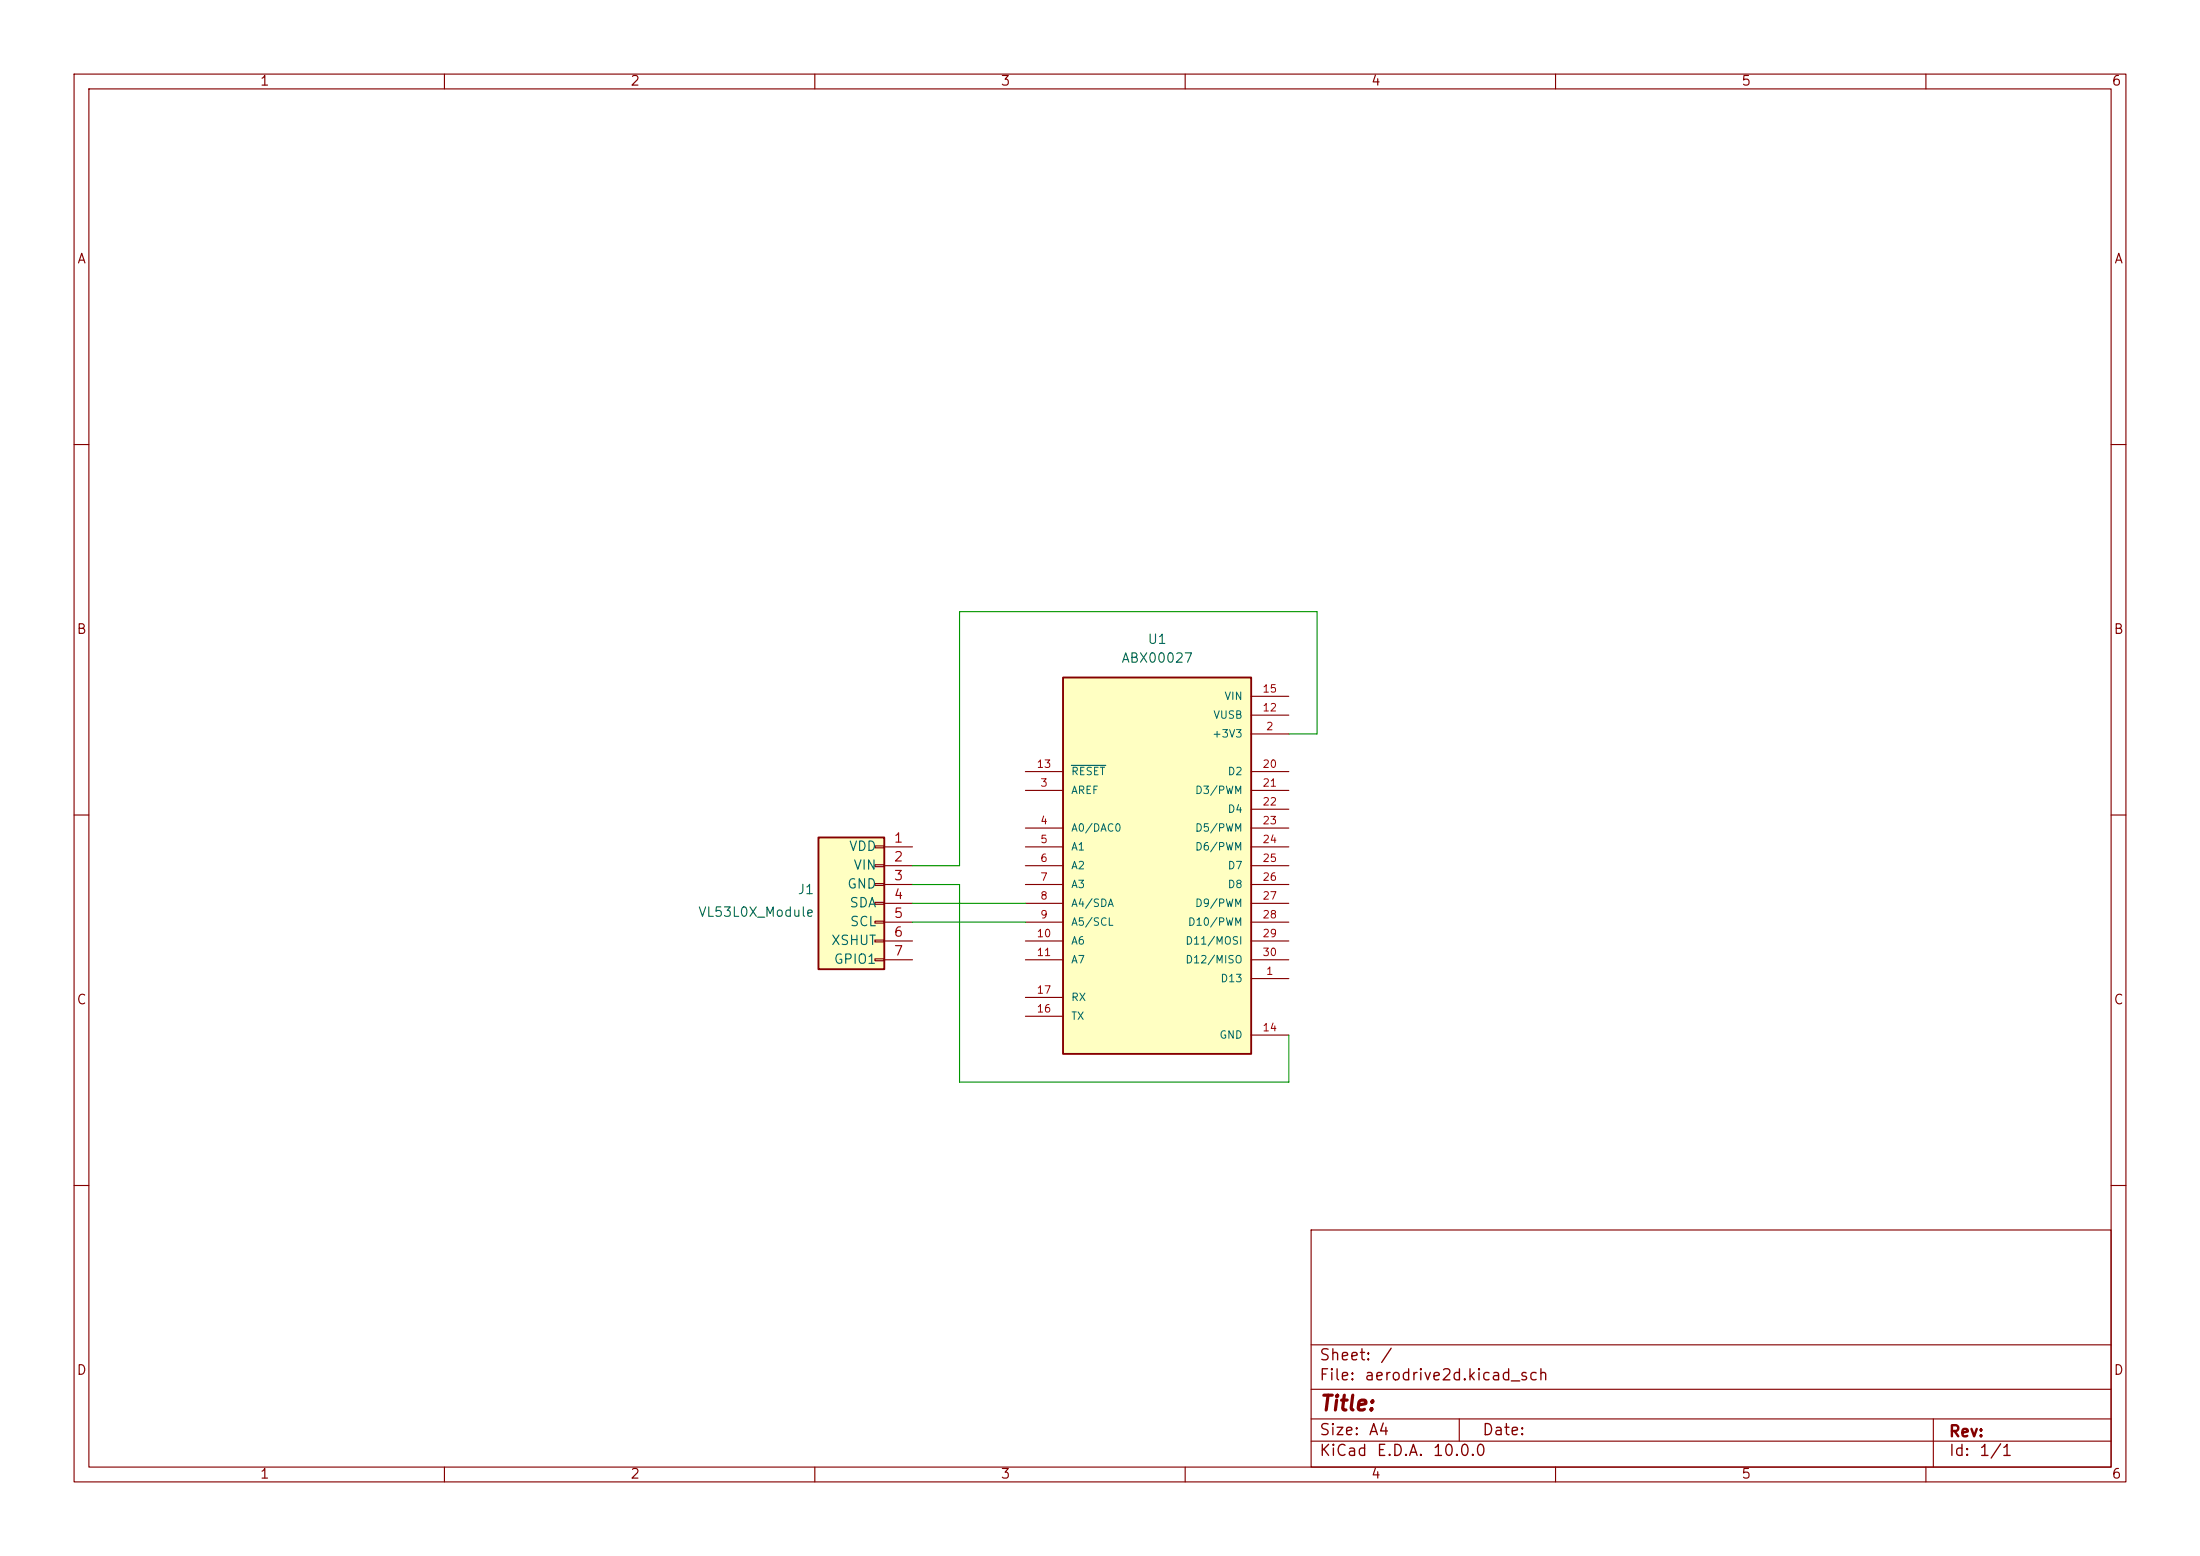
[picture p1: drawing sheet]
(kicad_sch
 (version 20260306)
 (generator "eeschema")
 (generator_version "10.0")
 (paper "A4")
 (lib_symbols
  (symbol "Connector_Generic:Conn_01x07"
   (pin_names
    (offset 1.016)) (exclude_from_sim no) (in_bom yes) (on_board yes)
   (in_pos_files yes)
   (duplicate_pin_numbers_are_jumpers no)
   (property "Reference" "J1" (at 8.128 1.778 0) (show_name no) (do_not_autoplace no) (effects (font (size 1.27 1.27)) (justify left)))
   (property "Value" "VL53L0X_Module" (at 8.128 -1.27 0) (show_name no) (do_not_autoplace no) (effects (font (size 1.27 1.27)) (justify left)))
   (property "Footprint" "" (at 0 0 0) (show_name no) (do_not_autoplace no) (hide yes) (effects (font (size 1.27 1.27))))
   (property "Datasheet" "" (at 0 0 0) (show_name no) (do_not_autoplace no) (hide yes) (effects (font (size 1.27 1.27))))
   (property "Description" "Generic connector, single row, 01x07, script generated (kicad-library-utils/schlib/autogen/connector/)" (at 0 0 0) (show_name no) (do_not_autoplace no) (hide yes) (effects (font (size 1.27 1.27))))
   (symbol "Conn_01x07_1_1"
    (rectangle (start -1.27 8.89) (end 7.62 -8.89) (stroke (width 0.254) (type solid)) (fill (type background)))
    (rectangle (start -1.27 7.747) (end 0 7.493) (stroke (width 0.1524) (type default)) (fill (type none)))
    (rectangle (start -1.27 5.207) (end 0 4.953) (stroke (width 0.1524) (type default)) (fill (type none)))
    (rectangle (start -1.27 2.667) (end 0 2.413) (stroke (width 0.1524) (type default)) (fill (type none)))
    (rectangle (start -1.27 0.127) (end 0 -0.127) (stroke (width 0.1524) (type default)) (fill (type none)))
    (rectangle (start -1.27 -2.413) (end 0 -2.667) (stroke (width 0.1524) (type default)) (fill (type none)))
    (rectangle (start -1.27 -4.953) (end 0 -5.207) (stroke (width 0.1524) (type default)) (fill (type none)))
    (rectangle (start -1.27 -7.493) (end 0 -7.747) (stroke (width 0.1524) (type default)) (fill (type none)))
    (pin passive line (at -5.08 7.62 0) (length 3.81) (name "VDD" (effects (font (size 1.27 1.27)))) (number "1" (effects (font (size 1.27 1.27)))))
    (pin passive line (at -5.08 5.08 0) (length 3.81) (name "VIN" (effects (font (size 1.27 1.27)))) (number "2" (effects (font (size 1.27 1.27)))))
    (pin passive line (at -5.08 2.54 0) (length 3.81) (name "GND" (effects (font (size 1.27 1.27)))) (number "3" (effects (font (size 1.27 1.27)))))
    (pin passive line (at -5.08 0 0) (length 3.81) (name "SDA" (effects (font (size 1.27 1.27)))) (number "4" (effects (font (size 1.27 1.27)))))
    (pin passive line (at -5.08 -2.54 0) (length 3.81) (name "SCL" (effects (font (size 1.27 1.27)))) (number "5" (effects (font (size 1.27 1.27)))))
    (pin passive line (at -5.08 -5.08 0) (length 3.81) (name "XSHUT" (effects (font (size 1.27 1.27)))) (number "6" (effects (font (size 1.27 1.27)))))
    (pin passive line (at -5.08 -7.62 0) (length 3.81) (name "GPIO1" (effects (font (size 1.27 1.27)))) (number "7" (effects (font (size 1.27 1.27))))))
   (embedded_fonts no))
  (symbol "arduino_nano_33_iot:ABX00027"
   (pin_names
    (offset 1.016)) (exclude_from_sim no) (in_bom yes) (on_board yes)
   (in_pos_files yes)
   (duplicate_pin_numbers_are_jumpers no)
   (property "Reference" "U" (at -12.7 26.67 0) (show_name no) (do_not_autoplace no) (effects (font (size 1.27 1.27)) (justify left bottom)))
   (property "Value" "ABX00027" (at -12.7 -26.67 0) (show_name no) (do_not_autoplace no) (effects (font (size 1.27 1.27)) (justify left top)))
   (property "Footprint" "ABX00027:MODULE_ABX00027" (at 0 0 0) (show_name no) (do_not_autoplace no) (hide yes) (effects (font (size 1.27 1.27)) (justify bottom)))
   (property "Datasheet" "" (at 0 0 0) (show_name no) (do_not_autoplace no) (hide yes) (effects (font (size 1.27 1.27))))
   (property "Description" "An IoT connected IMU sensor in the Nano form factor." (at 0 0 0) (show_name no) (do_not_autoplace no) (hide yes) (effects (font (size 1.27 1.27)) (justify bottom)))
   (property "MF" "Arduino" (at 0 0 0) (show_name no) (do_not_autoplace no) (hide yes) (effects (font (size 1.27 1.27)) (justify bottom)))
   (property "PACKAGE" "None" (at 0 0 0) (show_name no) (do_not_autoplace no) (hide yes) (effects (font (size 1.27 1.27)) (justify bottom)))
   (property "PRICE" "None" (at 0 0 0) (show_name no) (do_not_autoplace no) (hide yes) (effects (font (size 1.27 1.27)) (justify bottom)))
   (property "Package" "None" (at 0 0 0) (show_name no) (do_not_autoplace no) (hide yes) (effects (font (size 1.27 1.27)) (justify bottom)))
   (property "Check_prices" "https://www.snapeda.com/parts/Arduino%20Nano%2033%20IoT/Arduino/view-part/?ref=eda" (at 0 0 0) (show_name no) (do_not_autoplace no) (hide yes) (effects (font (size 1.27 1.27)) (justify bottom)))
   (property "Price" "None" (at 0 0 0) (show_name no) (do_not_autoplace no) (hide yes) (effects (font (size 1.27 1.27)) (justify bottom)))
   (property "SnapEDA_Link" "https://www.snapeda.com/parts/Arduino%20Nano%2033%20IoT/Arduino/view-part/?ref=snap" (at 0 0 0) (show_name no) (do_not_autoplace no) (hide yes) (effects (font (size 1.27 1.27)) (justify bottom)))
   (property "MP" "Arduino Nano 33 IoT" (at 0 0 0) (show_name no) (do_not_autoplace no) (hide yes) (effects (font (size 1.27 1.27)) (justify bottom)))
   (property "DIGIKEY-PURCHASE-URL" "https://snapeda.com/shop?store=DigiKey&id=3949339" (at 0 0 0) (show_name no) (do_not_autoplace no) (hide yes) (effects (font (size 1.27 1.27)) (justify bottom)))
   (property "Availability" "In Stock" (at 0 0 0) (show_name no) (do_not_autoplace no) (hide yes) (effects (font (size 1.27 1.27)) (justify bottom)))
   (property "AVAILABILITY" "Unavailable" (at 0 0 0) (show_name no) (do_not_autoplace no) (hide yes) (effects (font (size 1.27 1.27)) (justify bottom)))
   (symbol "ABX00027_0_0"
    (rectangle (start -12.7 -25.4) (end 12.7 25.4) (stroke (width 0.254) (type default)) (fill (type background)))
    (pin bidirectional line (at 17.78 -15.24 180) (length 5.08) (name "D13" (effects (font (size 1.016 1.016)))) (number "1" (effects (font (size 1.016 1.016)))))
    (pin power_in line (at 17.78 17.78 180) (length 5.08) (name "+3V3" (effects (font (size 1.016 1.016)))) (number "2" (effects (font (size 1.016 1.016)))))
    (pin input line (at -17.78 10.16 0) (length 5.08) (name "AREF" (effects (font (size 1.016 1.016)))) (number "3" (effects (font (size 1.016 1.016)))))
    (pin bidirectional line (at -17.78 5.08 0) (length 5.08) (name "A0/DAC0" (effects (font (size 1.016 1.016)))) (number "4" (effects (font (size 1.016 1.016)))))
    (pin input line (at -17.78 2.54 0) (length 5.08) (name "A1" (effects (font (size 1.016 1.016)))) (number "5" (effects (font (size 1.016 1.016)))))
    (pin input line (at -17.78 0 0) (length 5.08) (name "A2" (effects (font (size 1.016 1.016)))) (number "6" (effects (font (size 1.016 1.016)))))
    (pin input line (at -17.78 -2.54 0) (length 5.08) (name "A3" (effects (font (size 1.016 1.016)))) (number "7" (effects (font (size 1.016 1.016)))))
    (pin input line (at -17.78 -5.08 0) (length 5.08) (name "A4/SDA" (effects (font (size 1.016 1.016)))) (number "8" (effects (font (size 1.016 1.016)))))
    (pin input line (at -17.78 -7.62 0) (length 5.08) (name "A5/SCL" (effects (font (size 1.016 1.016)))) (number "9" (effects (font (size 1.016 1.016)))))
    (pin input line (at -17.78 -10.16 0) (length 5.08) (name "A6" (effects (font (size 1.016 1.016)))) (number "10" (effects (font (size 1.016 1.016)))))
    (pin input line (at -17.78 -12.7 0) (length 5.08) (name "A7" (effects (font (size 1.016 1.016)))) (number "11" (effects (font (size 1.016 1.016)))))
    (pin power_in line (at 17.78 20.32 180) (length 5.08) (name "VUSB" (effects (font (size 1.016 1.016)))) (number "12" (effects (font (size 1.016 1.016)))))
    (pin input line (at -17.78 12.7 0) (length 5.08) (name "~{RESET}" (effects (font (size 1.016 1.016)))) (number "13" (effects (font (size 1.016 1.016)))))
    (pin power_in line (at 17.78 -22.86 180) (length 5.08) (name "GND" (effects (font (size 1.016 1.016)))) (number "14" (effects (font (size 1.016 1.016)))))
    (pin power_in line (at 17.78 22.86 180) (length 5.08) (name "VIN" (effects (font (size 1.016 1.016)))) (number "15" (effects (font (size 1.016 1.016)))))
    (pin bidirectional line (at -17.78 -20.32 0) (length 5.08) (name "TX" (effects (font (size 1.016 1.016)))) (number "16" (effects (font (size 1.016 1.016)))))
    (pin bidirectional line (at -17.78 -17.78 0) (length 5.08) (name "RX" (effects (font (size 1.016 1.016)))) (number "17" (effects (font (size 1.016 1.016)))))
    (pin input line (at -17.78 12.7 0) (length 5.08) (hide yes) (name "~{RESET}" (effects (font (size 1.016 1.016)))) (number "18" (effects (font (size 1.016 1.016)))))
    (pin power_in line (at 17.78 -22.86 180) (length 5.08) (hide yes) (name "GND" (effects (font (size 1.016 1.016)))) (number "19" (effects (font (size 1.016 1.016)))))
    (pin bidirectional line (at 17.78 12.7 180) (length 5.08) (name "D2" (effects (font (size 1.016 1.016)))) (number "20" (effects (font (size 1.016 1.016)))))
    (pin bidirectional line (at 17.78 10.16 180) (length 5.08) (name "D3/PWM" (effects (font (size 1.016 1.016)))) (number "21" (effects (font (size 1.016 1.016)))))
    (pin bidirectional line (at 17.78 7.62 180) (length 5.08) (name "D4" (effects (font (size 1.016 1.016)))) (number "22" (effects (font (size 1.016 1.016)))))
    (pin bidirectional line (at 17.78 5.08 180) (length 5.08) (name "D5/PWM" (effects (font (size 1.016 1.016)))) (number "23" (effects (font (size 1.016 1.016)))))
    (pin bidirectional line (at 17.78 2.54 180) (length 5.08) (name "D6/PWM" (effects (font (size 1.016 1.016)))) (number "24" (effects (font (size 1.016 1.016)))))
    (pin bidirectional line (at 17.78 0 180) (length 5.08) (name "D7" (effects (font (size 1.016 1.016)))) (number "25" (effects (font (size 1.016 1.016)))))
    (pin bidirectional line (at 17.78 -2.54 180) (length 5.08) (name "D8" (effects (font (size 1.016 1.016)))) (number "26" (effects (font (size 1.016 1.016)))))
    (pin bidirectional line (at 17.78 -5.08 180) (length 5.08) (name "D9/PWM" (effects (font (size 1.016 1.016)))) (number "27" (effects (font (size 1.016 1.016)))))
    (pin bidirectional line (at 17.78 -7.62 180) (length 5.08) (name "D10/PWM" (effects (font (size 1.016 1.016)))) (number "28" (effects (font (size 1.016 1.016)))))
    (pin bidirectional line (at 17.78 -10.16 180) (length 5.08) (name "D11/MOSI" (effects (font (size 1.016 1.016)))) (number "29" (effects (font (size 1.016 1.016)))))
    (pin bidirectional line (at 17.78 -12.7 180) (length 5.08) (name "D12/MISO" (effects (font (size 1.016 1.016)))) (number "30" (effects (font (size 1.016 1.016))))))
   (embedded_fonts no)))
 (wire
  (pts (xy 129.54 116.84) (xy 123.19 116.84))
  (stroke (width 0) (type default)))
 (wire
  (pts (xy 123.19 121.92) (xy 138.43 121.92))
  (stroke (width 0) (type default)))
 (wire
  (pts (xy 173.99 139.7) (xy 173.99 146.05))
  (stroke (width 0) (type default)))
 (wire
  (pts (xy 129.54 119.38) (xy 123.19 119.38))
  (stroke (width 0) (type default)))
 (wire
  (pts (xy 173.99 146.05) (xy 129.54 146.05))
  (stroke (width 0) (type default)))
 (wire
  (pts (xy 129.54 82.55) (xy 177.8 82.55))
  (stroke (width 0) (type default)))
 (wire
  (pts (xy 123.19 124.46) (xy 138.43 124.46))
  (stroke (width 0) (type default)))
 (wire
  (pts (xy 129.54 146.05) (xy 129.54 119.38))
  (stroke (width 0) (type default)))
 (wire
  (pts (xy 173.99 99.06) (xy 177.8 99.06))
  (stroke (width 0) (type default)))
 (wire
  (pts (xy 177.8 99.06) (xy 177.8 82.55))
  (stroke (width 0) (type default)))
 (wire
  (pts (xy 129.54 82.55) (xy 129.54 116.84))
  (stroke (width 0) (type default)))
 (symbol
  (lib_id "arduino_nano_33_iot:ABX00027")
  (at 156.21 116.84 0)
  (unit 1)
  (body_style 1)
  (exclude_from_sim no)
  (in_bom yes)
  (on_board yes)
  (in_pos_files yes)
  (dnp no)
  (fields_autoplaced yes)
  (property "Reference" "U1" (at 156.21 86.36 0) (show_name no) (do_not_autoplace no) (effects (font (size 1.27 1.27))))
  (property "Value" "ABX00027" (at 156.21 88.9 0) (show_name no) (do_not_autoplace no) (effects (font (size 1.27 1.27))))
  (property "Footprint" "ABX00027:MODULE_ABX00027" (at 156.21 116.84 0) (hide yes) (show_name no) (do_not_autoplace no) (effects (font (size 1.27 1.27)) (justify bottom)))
  (property "Datasheet" "" (at 156.21 116.84 0) (hide yes) (show_name no) (do_not_autoplace no) (effects (font (size 1.27 1.27))))
  (property "Description" "An IoT connected IMU sensor in the Nano form factor." (at 156.21 116.84 0) (hide yes) (show_name no) (do_not_autoplace no) (effects (font (size 1.27 1.27)) (justify bottom)))
  (property "MF" "Arduino" (at 156.21 116.84 0) (hide yes) (show_name no) (do_not_autoplace no) (effects (font (size 1.27 1.27)) (justify bottom)))
  (property "PACKAGE" "None" (at 156.21 116.84 0) (hide yes) (show_name no) (do_not_autoplace no) (effects (font (size 1.27 1.27)) (justify bottom)))
  (property "PRICE" "None" (at 156.21 116.84 0) (hide yes) (show_name no) (do_not_autoplace no) (effects (font (size 1.27 1.27)) (justify bottom)))
  (property "Package" "None" (at 156.21 116.84 0) (hide yes) (show_name no) (do_not_autoplace no) (effects (font (size 1.27 1.27)) (justify bottom)))
  (property "Check_prices" "https://www.snapeda.com/parts/Arduino%20Nano%2033%20IoT/Arduino/view-part/?ref=eda" (at 156.21 116.84 0) (hide yes) (show_name no) (do_not_autoplace no) (effects (font (size 1.27 1.27)) (justify bottom)))
  (property "Price" "None" (at 156.21 116.84 0) (hide yes) (show_name no) (do_not_autoplace no) (effects (font (size 1.27 1.27)) (justify bottom)))
  (property "SnapEDA_Link" "https://www.snapeda.com/parts/Arduino%20Nano%2033%20IoT/Arduino/view-part/?ref=snap" (at 156.21 116.84 0) (hide yes) (show_name no) (do_not_autoplace no) (effects (font (size 1.27 1.27)) (justify bottom)))
  (property "MP" "Arduino Nano 33 IoT" (at 156.21 116.84 0) (hide yes) (show_name no) (do_not_autoplace no) (effects (font (size 1.27 1.27)) (justify bottom)))
  (property "DIGIKEY-PURCHASE-URL" "https://snapeda.com/shop?store=DigiKey&id=3949339" (at 156.21 116.84 0) (hide yes) (show_name no) (do_not_autoplace no) (effects (font (size 1.27 1.27)) (justify bottom)))
  (property "Availability" "In Stock" (at 156.21 116.84 0) (hide yes) (show_name no) (do_not_autoplace no) (effects (font (size 1.27 1.27)) (justify bottom)))
  (property "AVAILABILITY" "Unavailable" (at 156.21 116.84 0) (hide yes) (show_name no) (do_not_autoplace no) (effects (font (size 1.27 1.27)) (justify bottom)))
  (pin "1")
  (pin "5")
  (pin "3")
  (pin "4")
  (pin "17")
  (pin "2")
  (pin "8")
  (pin "11")
  (pin "9")
  (pin "7")
  (pin "6")
  (pin "10")
  (pin "12")
  (pin "13")
  (pin "14")
  (pin "16")
  (pin "15")
  (pin "23")
  (pin "21")
  (pin "27")
  (pin "29")
  (pin "30")
  (pin "18")
  (pin "26")
  (pin "20")
  (pin "22")
  (pin "25")
  (pin "28")
  (pin "19")
  (pin "24"))
 (symbol
  (lib_id "Connector_Generic:Conn_01x07")
  (at 118.11 121.92 0)
  (mirror y)
  (unit 1)
  (body_style 1)
  (exclude_from_sim no)
  (in_bom yes)
  (on_board yes)
  (in_pos_files yes)
  (dnp no)
  (property "Reference" "J1" (at 109.982 120.142 0) (show_name no) (do_not_autoplace no) (effects (font (size 1.27 1.27)) (justify left)))
  (property "Value" "VL53L0X_Module" (at 109.982 123.19 0) (show_name no) (do_not_autoplace no) (effects (font (size 1.27 1.27)) (justify left)))
  (property "Footprint" "" (at 118.11 121.92 0) (hide yes) (show_name no) (do_not_autoplace no) (effects (font (size 1.27 1.27))))
  (property "Datasheet" "" (at 118.11 121.92 0) (hide yes) (show_name no) (do_not_autoplace no) (effects (font (size 1.27 1.27))))
  (property "Description" "Generic connector, single row, 01x07, script generated (kicad-library-utils/schlib/autogen/connector/)" (at 118.11 121.92 0) (hide yes) (show_name no) (do_not_autoplace no) (effects (font (size 1.27 1.27))))
  (pin "1")
  (pin "6")
  (pin "7")
  (pin "2")
  (pin "3")
  (pin "4")
  (pin "5"))
 (sheet_instances
  (path ""
   (page "1")))
 (embedded_fonts no))
